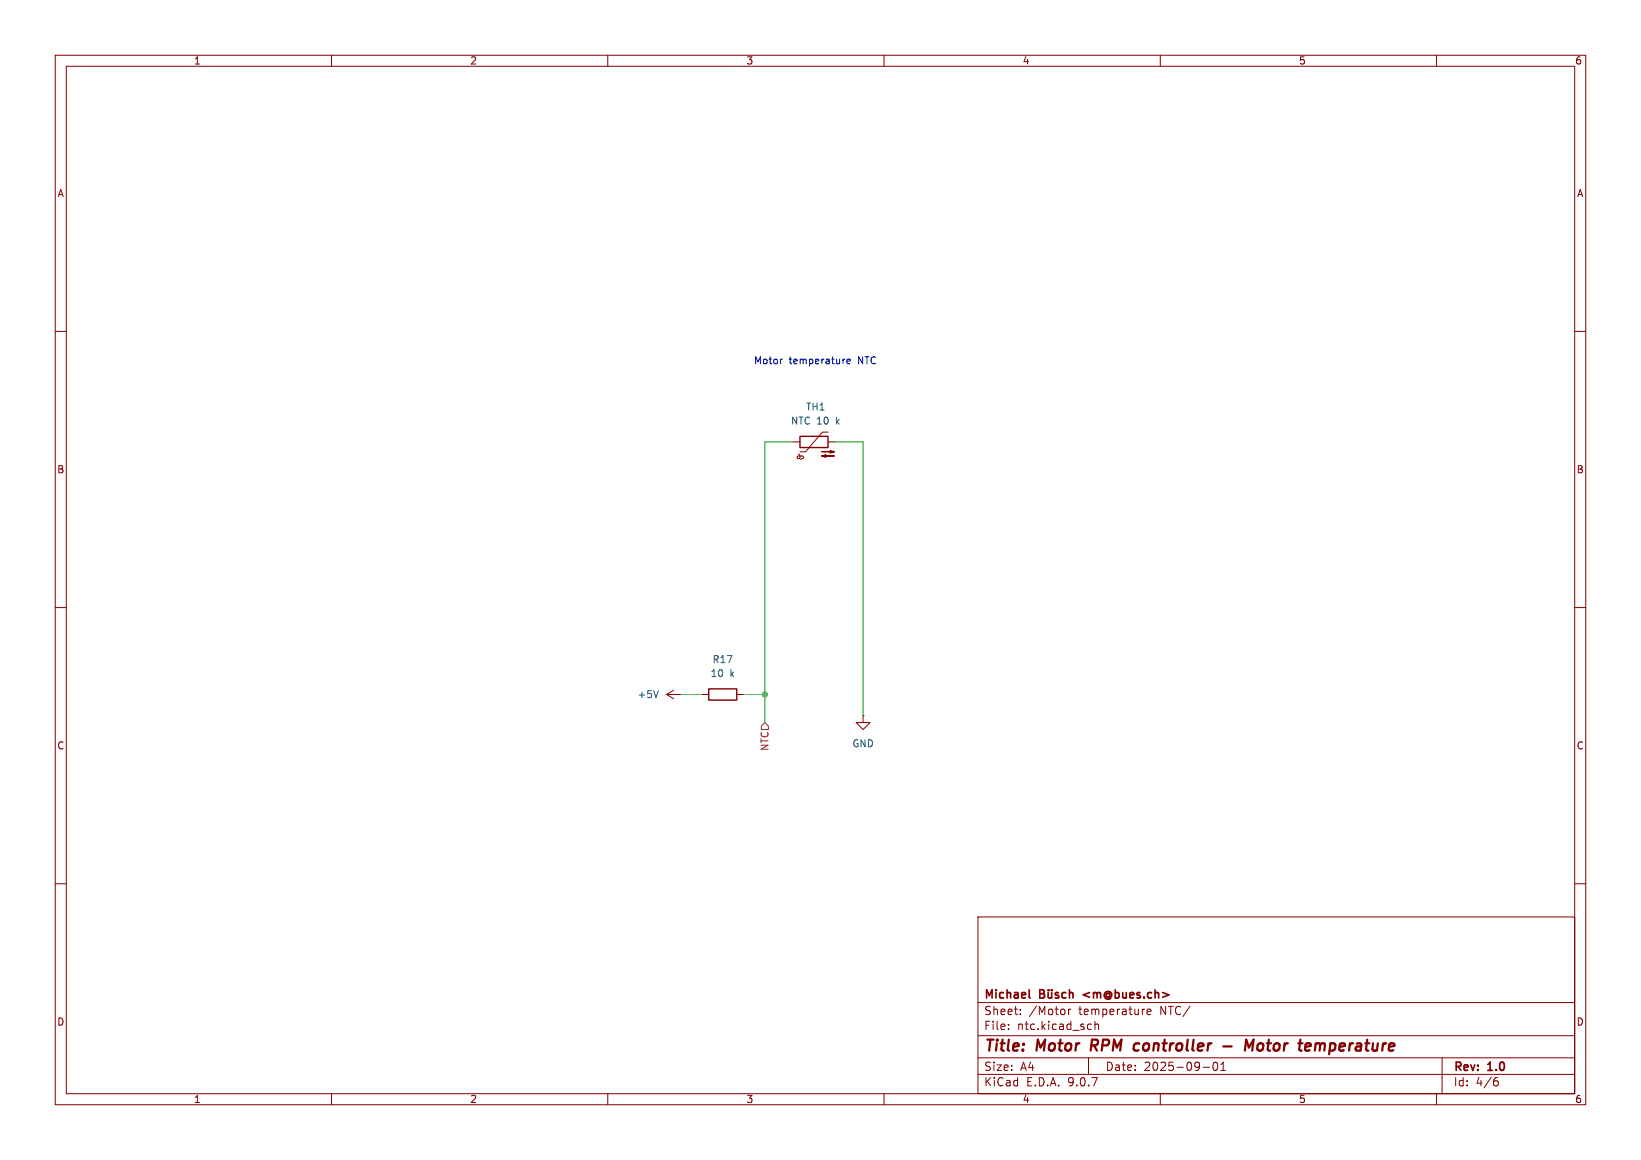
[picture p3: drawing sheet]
<svg xmlns="http://www.w3.org/2000/svg" width="297mm" height="210mm" viewBox="0 0 297 210" stroke-linecap="round" stroke-linejoin="round" font-family="sans-serif">
<g fill="none" stroke="#840000" stroke-width=".18">
<path d="M10 10h277v190h-277zM12 12h273v186h-273zM60 10v2M110 10v2M160 10v2M210 10v2M260 10v2M10 60h2M149.9 78.2h-1.1l-3 3.6h-1M285 60h2M143.5 80h1.3M144.5 83.1l-.2-.2 .1-.3h.9l.1 .3-.5 .3"/>
<path d="M144.5 82.2l.3 .5-.1 .2-.2 .2M149.9 80h1.2M10 110h2M285 110h2M120.6 125.7l1.3 .8M120.6 125.7h2.6M121.9 125l-1.3 .7M123.2 125.7h.1M127 125.7h1.3M133.3 125.7h1.3M156.2 129.5v1.3h1.3l-1.3 1.3-1.3-1.3h1.3M156.2 129.5h.1"/>
<path d="M10 160h2M177 166h108v32h-108zM285 160h2M60 198v2M110 198v2M160 198v2M177 194.5h108M177 191.5h108M177 187.5h108M177 181.5h108M182.5 186.3v.1M182.5 185.5v.1"/>
<path d="M184.7 183.6v.1M184.7 182.8v.1M193.4 182.7v1M193.8 182.7l-.3 .1-.1 .2M197 191.5v3M197.1 185.4l.4 .1M197.5 186.3l-.4 .1M198.2 185.5l.2-.1 .3 .1 .1 .9M198.2 184.9v1.5M207.6 183.2l.7-.1-.1-.3-.4-.1-.2 .2 .1 .7h.5M210 198v2M217.7 193.2h1.2"/>
<path d="M219.7 192.4l.2-.1a.8 .8 0 0 1 .5 .7 .8 .8 0 0 1-.5 .8l-.2-.1-.2-.5zM221 193.8h.8M221 192.7l.4-.4v1.5M260 198v2M261 191.5v6.5M270.6 195.7h.4l.2 .3-.1 .5-.5 .1M271 195.1l-.4 .1"/>
</g>
<path d="M197.6 188.2l-.2 2M205.7 188.9l.5 .1M206.1 190.1l-.6 .1M221.4 189.4h1.5M225.3 190.2l.3-2 .4 1.4 .9-1.4-.3 2M227.8 189l-.2 .3-.1 .5 .4 .4M238.1 188.9l-.1 1.3M238.7 188.9l-.6 .2" fill="none" stroke="#840000" stroke-width=".4"/>
<path d="M186.3 179.2v1.3l.2 .2M188.2 179.2h.5l.2 .1 .1 .3-.3 .3a.4 .4 0 0 1 .4 .4 .4 .4 0 0 1-.3 .4h-.6zM188.2 179.9h.5M189.7 179.7l.1 .9 .3 .1 .2-.2M189.8 179.2v.1M190.3 179.2v.1M190.3 179.7v1M191.6 179.8l-.4-.1-.2 .2 .1 .2 .5 .2v.3h-.6M192.9 179.8l-.4-.1-.3 .3v.4l.1 .2h.6M193.6 179.8l.2-.1 .3 .1 .1 .9M193.6 179.2v1.5" fill="none" stroke="#840000" stroke-width=".3"/>
<g fill="#840000" stroke="#840000" stroke-width=".18">
<path d="M148.7 82.6l.8-.3v.5l-.8-.2h2.3z"/>
<path d="M148.7 81.8h2.3l-.8 .2v-.5l.8 .3z"/>
</g>
<path d="M144.8 79h5.1v2h-5.1zM128.3 124.7h5v2h-5z" fill="none" stroke="#840000" stroke-width=".25"/>
<path d="M119.1 125l-.4 1.3" fill="none" stroke="#006464" stroke-width=".18"/>
<path d="M138.4 130.8l.7 .6v.7h-1.3v-.7z" fill="none" stroke="#725600" stroke-width=".18"/>
<path d="M143.5 80h-5.1v50.8M151.1 80h5.1v49.5M123.2 125.7h3.8M134.6 125.7h3.8" fill="none" stroke="#009600" stroke-width=".18"/>
<path d="M141.5 65h.1M152.8 65h.1M153.3 65.4l.6-.1-.1-.2-.3-.1-.2 .2v.6h.5" fill="none" stroke="#0000c2" stroke-width=".18"/>
<circle cx="138.4" cy="125.7" r=".46" fill="#009600" stroke="#009600" stroke-width=".18"/>
<g font-size="2.8" fill="#840000">
<text x="178" y="190.9">Title:</text>
<text x="187.7" y="190.9">Motor</text>
<text x="198.3" y="190.9">RPM</text>
<text x="206.9" y="190.9">controller</text>
<text x="228.6" y="190.9">Motor</text>
<text x="239.2" y="190.9">temperature</text>
</g>
<g font-size="2.1" fill="#840000">
<text x="178" y="184">Sheet:</text>
<text x="178" y="181.2">Michael</text>
<text x="186.2" y="184">/Motor</text>
<text x="195.3" y="184">temperature</text>
<text x="196.7" y="181.2">&lt;m@bues.ch&gt;</text>
<text x="210.1" y="184">NTC/</text>
<text x="178" y="186.7">File:</text>
<text x="184.1" y="186.7">ntc.kicad_sch</text>
<text x="178" y="196.9">KiCad</text>
<text x="178" y="194.1">Size:</text>
<text x="184.7" y="194.1">A4</text>
<text x="185.7" y="196.9">E.D.A.</text>
<text x="193.3" y="196.9">9.0.7</text>
<text x="200" y="194.1">Date:</text>
<text x="207" y="194.1">2025-09-01</text>
<text x="263" y="194.3">Rev:</text>
<text x="263" y="196.9">Id:</text>
<text x="267.1" y="196.9">4/6</text>
<text x="269.4" y="194.3">1.0</text>
</g>
<g font-size="1.8" fill="#840000">
<text x="35" y="11.9">1</text>
<text x="85" y="11.9">2</text>
<text x="135" y="11.9">3</text>
<text x="185" y="11.9">4</text>
<text x="235" y="11.9">5</text>
<text x="285" y="11.9">6</text>
<text x="10.3" y="35.9">A</text>
<text x="285.3" y="35.9">A</text>
<text x="10.3" y="85.9">B</text>
<text x="285.3" y="85.9">B</text>
<text x="10.3" y="135.9">C</text>
<text x="285.3" y="135.9">C</text>
<text x="10.3" y="185.9">D</text>
<text x="285.3" y="185.9">D</text>
<text x="35" y="199.9">1</text>
<text x="85" y="199.9">2</text>
<text x="135" y="199.9">3</text>
<text x="185" y="199.9">4</text>
<text x="235" y="199.9">5</text>
<text x="285" y="199.9">6</text>
</g>
<g font-size="1.8" fill="#0000c2">
<text x="136.4" y="66.1">Motor</text>
<text x="142.8" y="66.1">temperature</text>
<text x="155.4" y="66.1">NTC</text>
</g>
<g font-size="1.8" fill="#006464">
<text x="143.1" y="77.1">NTC 10</text>
<text x="145.8" y="74.5">TH1</text>
<text x="151.4" y="77.1">k</text>
<text x="128.5" y="122.8">10</text>
<text x="128.9" y="120.2">R17</text>
<text x="132.1" y="122.8">k</text>
<text x="115.3" y="126.6">+5V</text>
<text x="154.2" y="135.5">GND</text>
</g>
<text font-size="1.8" fill="#725600" x="139.3" y="136" transform="rotate(-90 139.3 136)">NTC</text>
</svg>
